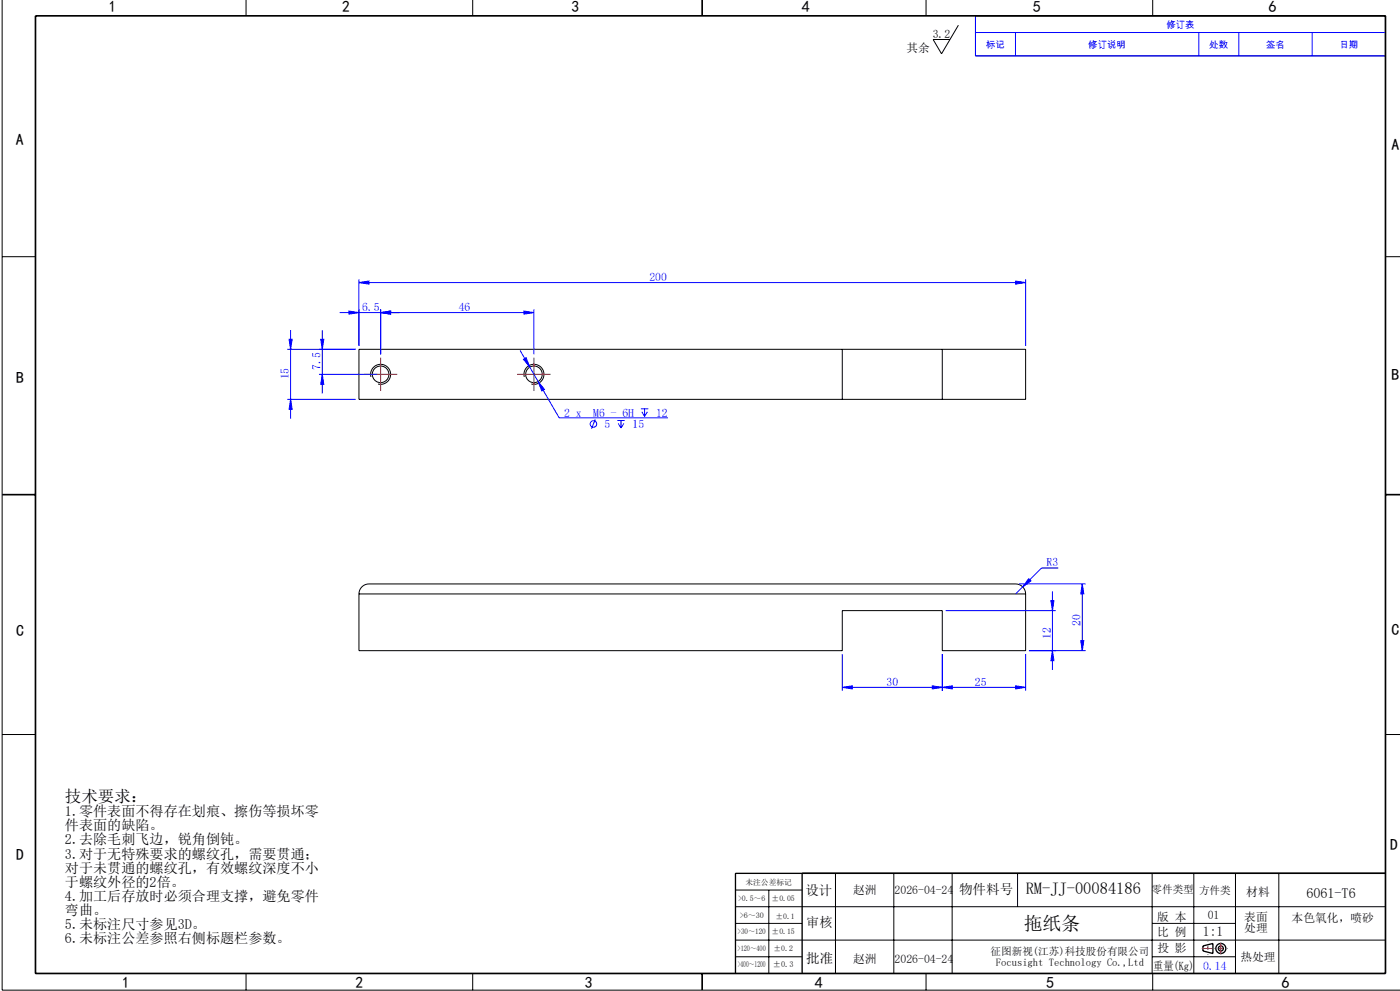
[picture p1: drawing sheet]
<svg xmlns="http://www.w3.org/2000/svg" width="420mm" height="297mm" viewBox="0 0 420 297" stroke-linecap="round" stroke-linejoin="round" font-family="sans-serif">
<g fill="none" stroke="#000" stroke-width=".3">
<path d="M.6 0v296.7h419.4M73.8 0v4.7M141.8 0v4.7M277.8 0v4.7M345.8 0v4.7M287.5 7.6l-5 8.5-2.6-4.3h5.1M292.6 4.7h123v12h-123zM.6 76.9h10M415.6 76.9h4.4M107.7 104.7h200v15h-200zM111.3 113a3 3 0 0 1 2.6-3.8 3 3 0 0 1 3.3 3.2 3 3 0 0 1-3.8 2.7M157.3 113a3 3 0 0 1 2.6-3.8 3 3 0 0 1 3.3 3.2 3 3 0 0 1-3.8 2.7"/>
<path d="M252.7 104.7v15M282.7 104.7v15M107.7 178a3 3 0 0 1 3-3h194a3 3 0 0 1 3 3M107.7 178v17h145v-12h30v12h25v-17M107.7 178h200M.6 220.1h10M415.6 220.1h4.4M220.6 271.7h195M220.6 276.7h20M220.6 266.7h20M230.6 266.7v25M250.6 261.7v30"/>
<path d="M268.1 261.7v30M285.6 261.7v30M305.3 261.7v10M345.6 261.7v30M345.6 276.7h25M358.1 261.7v30M370.6 261.7v30M383.6 261.7v30M73.8 291.7v5M141.8 291.7v5M220.6 281.7h195M220.6 286.7h20"/>
<path d="M277.8 291.7v5M345.6 286.7h25M345.8 291.7v5"/>
<circle cx="114.2" cy="112.2" r="2.5"/>
<circle cx="160.2" cy="112.2" r="2.5"/>
</g>
<g fill="none" stroke="#00f" stroke-width=".3">
<path d="M292.6 4.7h123v12h-123zM292.6 9.7h123M304.6 9.7v7M359.6 9.7v7M371.6 9.7v7M393.6 9.7v7M87.2 98.9v26.6M96.7 98.9v19.1M101.9 93.7h58.3M104.7 93.2l3 .5-3 .4zM107.7 84.7l3-.5v.9zM107.7 83.7v20"/>
<path d="M107.7 84.7h200M114.2 93.7l3-.5v.9zM114.2 92.7v13.5M157.2 93.2l3 .5-3 .4zM160.2 92.7v13.5M304.7 84.2l3 .5-3 .4zM307.7 83.7v20M86.2 119.7h20.5M86.2 104.7h20.5M86.7 101.7h.9l-.4 3zM87.2 119.7l.4 3h-.9zM95.7 112.2h17.5"/>
<path d="M96.2 101.7h.9l-.4 3zM96.7 112.2l.4 3h-.9zM156 105l11.8 20.2h32.5M157 107.7l.8-.5 1.1 2.8zM161.4 114.3l1.9 2.4-.8 .5zM178.6 125.7l-1.1 2.8M185.2 126h2.2M185.5 126.9l.8 1.4M186.3 126v2.3M187.1 126.9l-.8 1.4M192.3 122.5h2.2M192.5 123.4l.9 1.4"/>
<path d="M193.4 122.5v2.3M194.2 123.4l-.8 1.4M305.7 175h20M308.6 173.4l.7 .7-2.5 1.8zM315.7 177.2v23.6M317.5 170.2h-5l-7.8 7.8M324.7 175l.4 3h-.9zM324.7 175v20M252.7 196v11M282.7 196v11M283.7 183h33M307.7 196v11"/>
<path d="M308.7 195h17M315.3 180h.9l-.5 3zM315.7 195l.5 3h-.9zM324.2 192h.9l-.4 3zM252.7 206l3-.5v1zM252.7 206h55M279.7 205.5l3 .5-3 .5zM282.7 206l3-.5v1zM304.7 205.5l3 .5-3 .5z"/>
<circle cx="178" cy="127.1" r=".98"/>
</g>
<g fill="none" stroke="#000" stroke-width=".4">
<path d="M240.6 261.7v30M415.6 261.7h-195v30M360.9 283.5l3-.7v3l-3-.8z"/>
<circle cx="366.2" cy="284.3" r="1.5"/>
<circle cx="366.2" cy="284.3" r=".75"/>
</g>
<path d="M111.7 112.2h-2.5M114.2 109.7v-2.5M114.2 114.7v2.5M116.7 112.2h2.5M157.7 112.2h-2.5M160.2 109.7v-2.5M160.2 114.7v2.5M162.7 112.2h2.5" fill="none" stroke="#f00" stroke-width=".3" stroke-dasharray="10.2 1.3 1.3 1.3" stroke-linecap="butt"/>
<path d="M111.7 112.2h5M114.2 109.7v5M157.7 112.2h5M160.2 109.7v5" fill="none" stroke="#f00" stroke-width=".3"/>
<path d="M210.6 0v4.7M10.6 4.7h405v287h-405zM.6 148.2h10M415.6 148.2h4.4M210.6 291.7v5" fill="none" stroke="#000" stroke-width=".5"/>
<path d="M364.2 284.3h4.1" fill="none" stroke="#f00" stroke-width=".3" stroke-dasharray="6.3 1.3 1.3 1.3" stroke-dashoffset="6.2" stroke-linecap="butt"/>
<path d="M362.4 281.9v4.3" fill="none" stroke="#f00" stroke-width=".3" stroke-dasharray="6.3 1.3 1.3 1.3" stroke-dashoffset="6.1" stroke-linecap="butt"/>
<path d="M360.5 284.3h3.2M366.2 282.5v3.5" fill="none" stroke="#f00" stroke-width=".3" stroke-dasharray="6.3 1.3 1.3 1.3" stroke-linecap="butt"/>
<g fill="#00f">
<path d="M114.2 93.7l3-.5v.9zM104.7 93.2l3 .5-3 .4z"/>
<path d="M107.7 84.7l3-.5v.9zM304.7 84.2l3 .5-3 .4zM114.2 93.7l3-.5v.9zM157.2 93.2l3 .5-3 .4zM157 107.7l1.9 2.3-1.1-2.8zM161.4 114.3l1.1 2.9 .8-.5zM308.6 173.4l-1.8 2.5 2.5-1.8zM252.7 206l3-.5v1zM279.7 205.5l3 .5-3 .5zM282.7 206l3-.5v1zM304.7 205.5l3 .5-3 .5z"/>
<path d="M87.2 119.7l.4 3h-.9zM86.7 101.7h.9l-.4 3zM324.2 192h.9l-.4 3zM324.7 175l.4 3h-.9zM315.7 195l.5 3h-.9zM315.3 180h.9l-.5 3z"/>
<path d="M96.2 101.7h.9l-.4 3zM96.7 112.2l.4 3h-.9z"/>
</g>
<text font-size="5.6" x="307.2" y="278.7">拖纸条</text>
<g font-size="4.9">
<text x="19.5" y="240.3">技术要求：</text>
<text x="307.7" y="268">RM-JJ-00084186</text>
</g>
<g font-size="4.8">
<text x="32.7" y="3.6">1</text>
<text x="102.6" y="3.6">2</text>
<text x="171.4" y="3.6">3</text>
<text x="240.5" y="3.6">4</text>
<text x="310" y="3.7">5</text>
<text x="380.5" y="3.5">6</text>
<text x="4.8" y="43.5">A</text>
<text x="417.5" y="45.1">A</text>
<text x="4.8" y="114.9">B</text>
<text x="417.5" y="114">B</text>
<text x="4.8" y="190.7">C</text>
<text x="417.5" y="190.2">C</text>
<text x="4.8" y="257.6">D</text>
<text x="417.1" y="254.7">D</text>
<text x="36.6" y="296.1">1</text>
<text x="106.6" y="296.1">2</text>
<text x="175.4" y="296.1">3</text>
<text x="244.5" y="296.1">4</text>
<text x="313.9" y="296.2">5</text>
<text x="384.5" y="296">6</text>
</g>
<g font-size="4.2">
<text x="19.5" y="244.6">1.零件表面不得存在划痕、擦伤等损坏零</text>
<text x="19.5" y="248.8">件表面的缺陷。</text>
<text x="19.5" y="253.1">2.去除毛刺飞边，锐角倒钝。</text>
<text x="19.5" y="257.3">3.对于无特殊要求的螺纹孔，需要贯通；</text>
<text x="19.5" y="261.5">对于未贯通的螺纹孔，有效螺纹深度不小</text>
<text x="19.5" y="265.8">于螺纹外径的2倍。</text>
<text x="19.5" y="270">4.加工后存放时必须合理支撑，避免零件</text>
<text x="391.9" y="269.1">6061-T6</text>
<text x="19.5" y="274.2">弯曲。</text>
<text x="19.5" y="278.5">5.未标注尺寸参见3D。</text>
<text x="19.5" y="282.7">6.未标注公差参照右侧标题栏参数。</text>
</g>
<g font-size="4.1">
<text x="241.7" y="268.4">设计</text>
<text x="287.7" y="268.1">物件料号</text>
<text x="241.9" y="277.9">审核</text>
<text x="360.9" y="280.7">1:1</text>
<text x="241.9" y="288.5">批准</text>
</g>
<g font-size="3.5">
<text x="279.8" y="11.3">3.2</text>
<text x="271.9" y="15.6">其余</text>
<text x="256" y="268.1">赵洲</text>
<text x="268.4" y="268.1">2026-04-24</text>
<text x="373.9" y="268.5">材料</text>
<text x="347.2" y="275.9">版 本</text>
<text x="362.3" y="275.4">01</text>
<text x="373.3" y="275.9">表面</text>
<text x="347.2" y="280.4">比 例</text>
<text x="373.3" y="279.4">处理</text>
<text x="387.5" y="276.3">本色氧化，喷砂</text>
<text x="347.2" y="285.2">投 影</text>
<text x="256" y="288.5">赵洲</text>
<text x="268.4" y="288.5">2026-04-24</text>
<text x="345.9" y="290.7">重量(Kg)</text>
<text x="372.1" y="288">热处理</text>
</g>
<g font-size="3.5" fill="#00f">
<text x="194.8" y="84.2">200</text>
<text x="108.6" y="93.2">6.5</text>
<text x="137.6" y="93.2">46</text>
<text x="86.7" y="113.7" transform="rotate(-90 86.7 113.7)">15</text>
<text x="96.2" y="110.9" transform="rotate(-90 96.2 110.9)">7.5</text>
<text x="169.3" y="124.8">2 x</text>
<text x="178" y="124.8">M6 - 6H</text>
<text x="196.8" y="124.8">12</text>
<text x="181.4" y="128.3">5</text>
<text x="189.8" y="128.3">15</text>
<text x="314" y="169.7">R3</text>
<text x="315.2" y="191.4" transform="rotate(-90 315.2 191.4)">12</text>
<text x="324.2" y="187.7" transform="rotate(-90 324.2 187.7)">20</text>
<text x="266" y="205.5">30</text>
<text x="292.5" y="205.5">25</text>
<text x="360.9" y="290.7">0.14</text>
</g>
<g font-size="3.2">
<text x="345.5" y="267.6">零件类型</text>
<text x="359.7" y="267.8">方件类</text>
<text x="297.2" y="286.2">征图新视(江苏)科技股份有限公司</text>
<text x="298.8" y="289.4">Focusight Technology Co.,Ltd</text>
</g>
<g font-size="2.8" fill="#00f">
<text x="349.9" y="8.4">修订表</text>
<text x="295.8" y="14.4">标记</text>
<text x="326.5" y="14.4">修订说明</text>
<text x="362.8" y="14.4">处数</text>
<text x="379.8" y="14.4">签名</text>
<text x="401.8" y="14.4">日期</text>
</g>
<g font-size="2.5">
<text x="221.3" y="289.9">&gt;400～1200</text>
<text x="231.9" y="289.9">±0.3</text>
</g>
<g font-size="2.3">
<text x="223.6" y="265.1">未注公差标记</text>
<text x="221.4" y="270.1">&gt;0.5～6</text>
<text x="221.9" y="275.2">&gt;6～30</text>
<text x="231.5" y="270.1">±0.05</text>
<text x="232.6" y="275.3">±0.1</text>
<text x="221.3" y="280">&gt;30～120</text>
<text x="231.5" y="280">±0.15</text>
<text x="221.3" y="285.1">&gt;120～400</text>
<text x="232.1" y="285.1">±0.2</text>
</g>
</svg>
